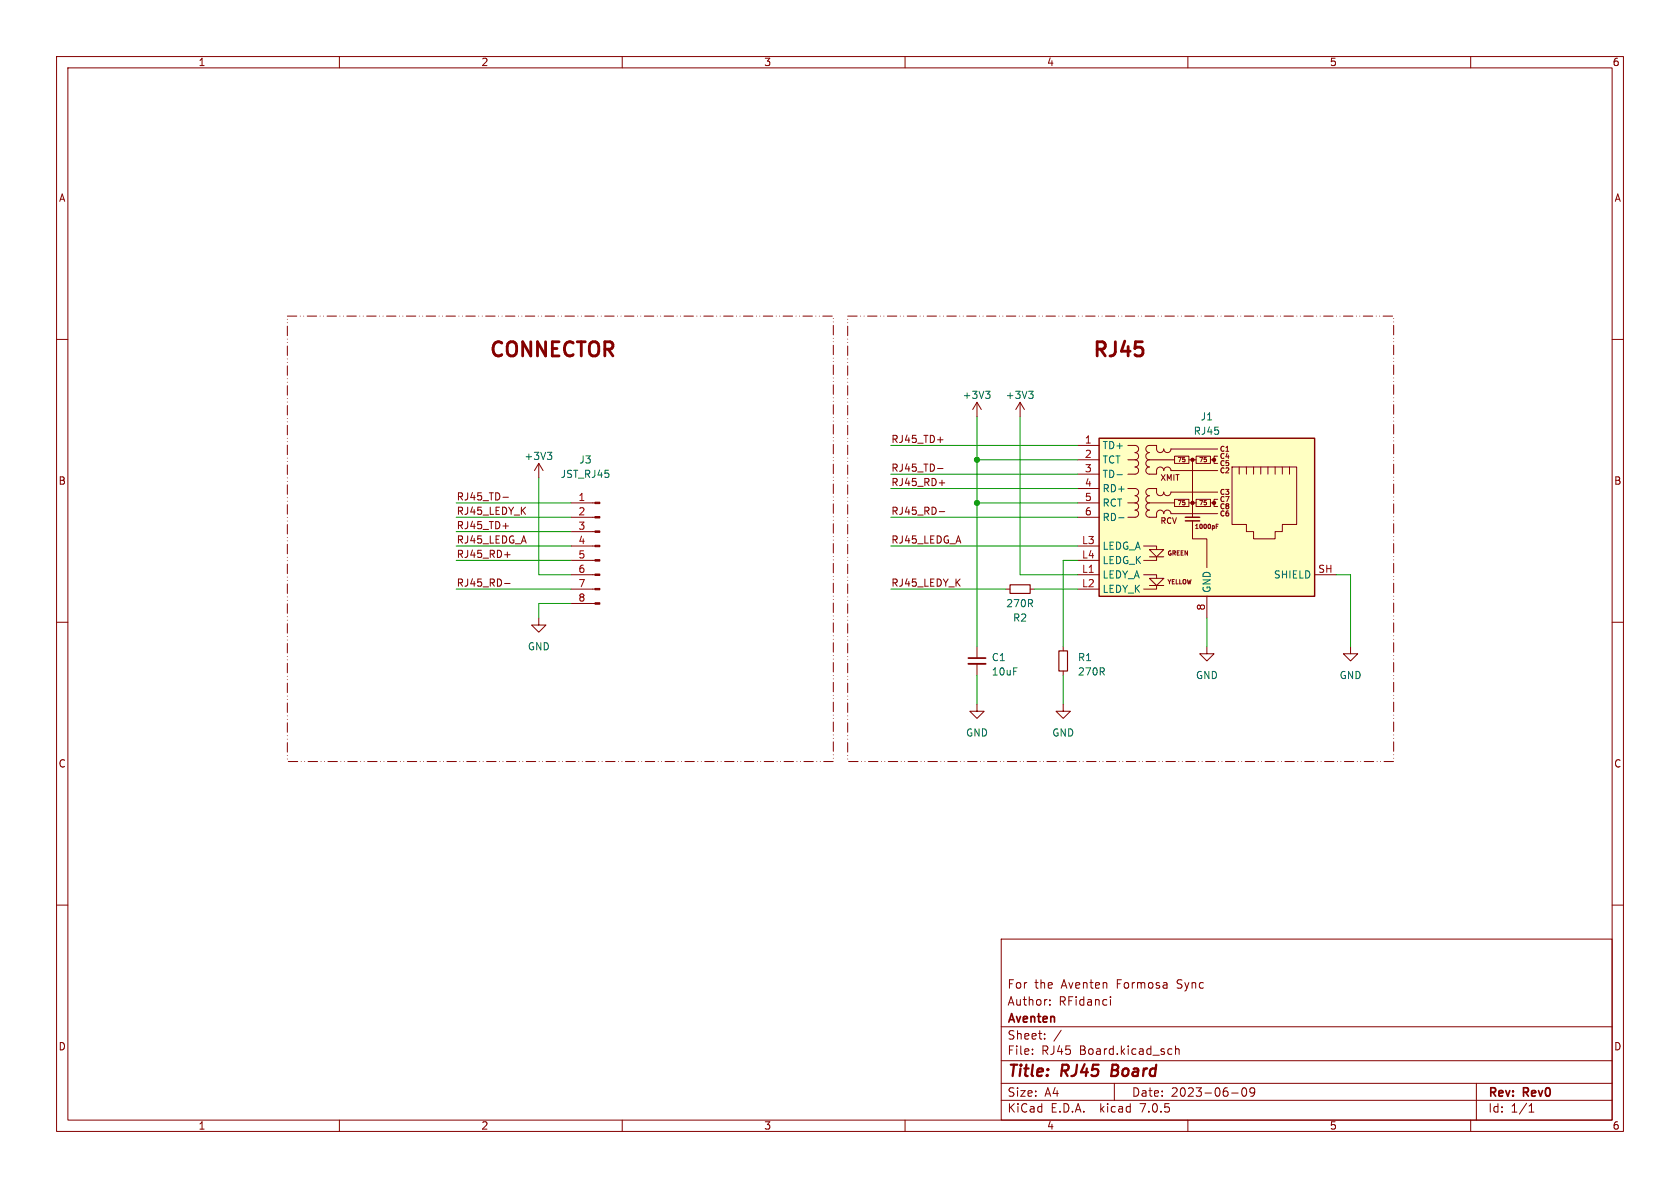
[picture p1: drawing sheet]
<svg xmlns="http://www.w3.org/2000/svg" width="297mm" height="210mm" viewBox="0 0 297 210" stroke-linecap="round" stroke-linejoin="round" font-family="sans-serif">
<g fill="none" stroke="#840000" stroke-width=".18">
<path d="M10 10h277v190h-277zM12 12h273v186h-273zM60 10v2M110 10v2M160 10v2M210 10v2M260 10v2M10 60h2M285 60h2M165.7 77.7h1M172.7 71.1l-.7 1.3M172.7 71.1v2.6"/>
<path d="M172.7 71.1l.8 1.3M180.3 71.1l-.7 1.3M180.3 71.1v2.6M180.3 71.1l.8 1.3M190.5 78.7h3.8M199.4 78.7h1.3a.64 .64 0 0 1 .6 .7 .64 .64 0 0 1-.6 .6 .64 .64 0 0 1 .6 .6 .64 .64 0 0 1-.6 .7M215.3 79.4h-8.3a.64 .64 0 0 1-.6 .6 .64 .64 0 0 1-.7-.6 .64 .64 0 0 1-.6 .6 .64 .64 0 0 1-.6-.6v-.7h-1.3a.64 .64 0 0 0-.6 .7 .64 .64 0 0 0 .6 .6 .64 .64 0 0 0-.6 .6 .64 .64 0 0 0 .6 .7M88.9 93h1M88.9 87.9h1M89.2 98.1h1M95.2 81.9l-.7 1.3M95.2 81.9v2.6"/>
<path d="M95.2 81.9l.8 1.3M101 99.1h4.2M101 96.5h4.2M101 94h4.2M101 91.4h4.2M101 88.9h4.2M165.7 82.8h1M166 90.4h1M166 85.4h1M190.5 99.1h3.8M190.5 96.5h3.8M190.5 91.4h3.8"/>
<path d="M190.5 88.9h3.8M190.5 81.3h3.8M190.5 86.4h3.8M190.5 83.8h3.8M199.4 86.4h1.3a.64 .64 0 0 1 .6 .6 .64 .64 0 0 1-.6 .6 .64 .64 0 0 1 .6 .7 .64 .64 0 0 1-.6 .6M199.4 88.9h1.3M199.4 81.3h1.3M200.7 88.9a.64 .64 0 0 1 .6 .6 .64 .64 0 0 1-.6 .7 .64 .64 0 0 1 .6 .6 .64 .64 0 0 1-.6 .6h-1.3M200.7 81.3a.64 .64 0 0 1 .6 .6 .64 .64 0 0 1-.6 .7 .64 .64 0 0 1 .6 .6 .64 .64 0 0 1-.6 .6h-1.3M202.2 96.5h2.3v.7M203.2 97.2h2.5l-1.2 1.2zM203.2 88.9a.64 .64 0 0 0-.6 .6 .64 .64 0 0 0 .6 .7 .64 .64 0 0 0-.6 .6 .64 .64 0 0 0 .6 .6h1.3v-.6a.64 .64 0 0 1 .6-.6 .64 .64 0 0 1 .6 .6 .64 .64 0 0 1 .7-.6 .64 .64 0 0 1 .6 .6h8.3"/>
<path d="M203.2 81.3a.64 .64 0 0 0-.6 .6 .64 .64 0 0 0 .6 .7 .64 .64 0 0 0-.6 .6 .64 .64 0 0 0 .6 .6h1.3v-.6a.64 .64 0 0 1 .6-.6 .64 .64 0 0 1 .6 .6 .64 .64 0 0 1 .7-.6 .64 .64 0 0 1 .6 .6h8.3M203.2 88.9h4.4M203.2 98.4h2.5M203.2 81.3h4.4M204.5 98.4v.7h-2.3M207.6 88.3h2.6v1.2h-2.6zM207.6 80.6h2.6v1.3h-2.6zM210.2 88.9h1.3M210.2 81.3h1.3M210.8 92.1v3.2h2.6v5M210.8 81.3v10.1M211.5 88.3h2.5v1.2h-2.5z"/>
<path d="M211.5 80.6h2.5v1.3h-2.5zM214 88.9h.6M214 81.3h.6M215 93h.3M215 92.7h.4M215.3 88.3h-.7v1.2h.7M215.3 80.6h-.7v1.3h.7M215.3 87h-8.3a.64 .64 0 0 1-.6 .6 .64 .64 0 0 1-.7-.6 .64 .64 0 0 1-.6 .6 .64 .64 0 0 1-.6-.6v-.6h-1.3a.64 .64 0 0 0-.6 .6 .64 .64 0 0 0 .6 .6 .64 .64 0 0 0-.6 .7 .64 .64 0 0 0 .6 .6M217.8 82.6h11.4v10.1h-2.5v1.3h-1.3v1.3h-3.8v-1.3h-1.3v-1.3h-2.5zM219.1 82.6v1.2M220.3 82.6v1.2M221.6 82.6v1.2"/>
<path d="M222.9 82.6v1.2M224.2 82.6v1.2M225.4 82.6v1.2M226.7 82.6v1.2M228 82.6v1.2M10 110h2M89.2 103.1h1M95.2 109.2v1.3h-1.2l1.2 1.3 1.3-1.3h-1.3M101 106.7h4.2M101 104.1h4.2M101 101.6h4.2M172.7 114.3v2"/>
<path d="M172.7 117.3v2.1M177.8 104.1h.8M182.1 104.1h.8M188 114.3v.8M188 118.6v.8M190.5 104.1h3.8M190.5 101.6h3.8M202.2 101.6h2.3v.6M203.2 102.2h2.5l-1.2 1.3zM203.2 103.5h2.5M204.5 103.5v.6h-2.3M213.4 114.3v1.3h1.2l-1.2 1.2-1.3-1.2h1.3"/>
<path d="M213.4 105.4v3.8M232.4 101.6h3.8M238.8 114.3v1.3h1.2l-1.2 1.2-1.3-1.2h1.3M285 110h2M172.7 124.5v1.2h1.3l-1.3 1.3-1.3-1.3h1.3M188 124.5v1.2h1.2l-1.2 1.3-1.3-1.3h1.3M10 160h2M285 160h2M177 166h108v32h-108zM185.6 177.6v.1M185.6 176.8v.1M196.3 176.2v.1"/>
<path d="M196.3 176.7v1M206.1 173.7l.2 .2v.8M206.3 174.6l-.1 .1M206.3 174.1h-.1M60 198v2M110 198v2M160 198v2M177 194.5h108M177 191.5h108M177 187.5h108M177 181.5h108M182.5 186.3v.1"/>
<path d="M182.5 185.5v.1M184.7 183.6v.1M184.7 182.8v.1M187.6 182.1l-1.3 2M197 191.5v3M206.7 185.4l.5 .1M207.2 186.3l-.5 .1M207.8 185.5l.2-.1 .4 .1 .1 .9M207.8 184.9v1.5M210 198v2M217.7 193.2h1.2M219.7 192.4l.2-.1a.81 .81 0 0 1 .6 .6 .81 .81 0 0 1-.3 .8l-.2 .1a.81 .81 0 0 1-.3-1.4z"/>
<path d="M221.8 192.9l-.3 .3h-.3l-.2-.3 .1-.5 .4-.1 .2 .1a.99 .99 0 0 1-.3 1.4h-.3M260 198v2M261 191.5v6.5M270.3 196.6h.9M270.3 195.5l.4-.4v1.5"/>
</g>
<g fill="#840000" stroke="#840000" stroke-width=".18">
<path d="M105.2 106.6h.8v.2h-.8z"/>
<path d="M105.2 104h.8v.3h-.8z"/>
<path d="M105.2 101.5h.8v.2h-.8z"/>
<path d="M105.2 98.9h.8v.3h-.8z"/>
<path d="M105.2 96.4h.8v.2h-.8z"/>
<path d="M105.2 93.9h.8v.2h-.8z"/>
<path d="M105.2 91.3h.8v.3h-.8z"/>
<path d="M105.2 88.8h.8v.2h-.8z"/>
</g>
<path d="M96.8 80h.7l-.4 .4M174.2 69.2h.8l-.4 .4M174.8 69.6l.2 .3v.3l-.2 .2M181.9 69.2h.7l-.4 .4M182.4 69.6l.2 .3v.3l-.2 .2M97.3 80.4l.2 .3v.3l-.2 .2M197.5 83.9h.9M197.8 91.5h.9" fill="none" stroke="#006464" stroke-width=".18"/>
<path d="M178.6 103.4h3.5v1.5h-3.5zM187.2 115.1h1.5v3.5h-1.5z" fill="none" stroke="#840000" stroke-width=".2"/>
<path d="M171.2 117.3h3" fill="none" stroke="#840000" stroke-width=".33"/>
<path d="M171.2 116.3h3" fill="none" stroke="#840000" stroke-width=".3"/>
<path d="M194.3 77.5h38.1v27.9h-38.1z" fill="#ffffc2" stroke="#ffffc2" stroke-width=".18"/>
<g fill="#840000" stroke="#840000" stroke-width=".25">
<circle cx="210.8" cy="88.9" r=".25"/>
<circle cx="210.8" cy="81.3" r=".25"/>
<circle cx="214.6" cy="88.9" r=".25"/>
<circle cx="214.6" cy="81.3" r=".25"/>
</g>
<path d="M194.3 77.5h38.1v27.9h-38.1zM209.5 92.1h2.6M209.5 91.4h2.6" fill="none" stroke="#840000" stroke-width=".25"/>
<path d="M50.8 55.9h96.5v78.7h-96.5v-78.7M149.9 55.9h96.5v78.7h-96.5v-78.7" fill="none" stroke="#840000" stroke-width=".18" stroke-dasharray="1.7 .6 0 .6 0 .6"/>
<g fill="none" stroke="#009600" stroke-width=".18">
<path d="M157.5 78.7h33M172.7 73.7v40.6M180.3 73.7v27.9h10.2M80.6 96.5h20.4M80.6 99.1h20.4M80.6 91.4h20.4M80.6 94h20.4M80.6 88.9h20.4M95.2 84.5v17.1h5.8M157.5 96.5h33M157.5 91.4h33M157.5 86.4h33"/>
<path d="M157.5 83.8h33M172.7 81.3h17.8M172.7 88.9h17.8M190.5 99.1h-2.5v15.2M80.6 104.1h20.4M101 106.7h-5.8v2.5M157.5 104.1h20.3M172.7 119.4v5.1M182.9 104.1h7.6M188 119.4v5.1M213.4 109.2v5.1M236.2 101.6h2.6v12.7"/>
</g>
<g fill="#009600" stroke="#009600" stroke-width=".18">
<circle cx="172.7" cy="88.9" r=".46"/>
<circle cx="172.7" cy="81.3" r=".46"/>
</g>
<g font-size="3.5" fill="#840000">
<text x="86.4" y="63.3">CONNECTOR</text>
<text x="193" y="63.3">RJ45</text>
</g>
<g font-size="2.8" fill="#840000">
<text x="178" y="190.8">Title:</text>
<text x="187.5" y="190.8">RJ45</text>
<text x="196.9" y="190.8">Board</text>
</g>
<g font-size="2.1" fill="#840000">
<text x="178" y="177.9">Author:</text>
<text x="178" y="174.9">For</text>
<text x="182.8" y="174.9">the</text>
<text x="187.1" y="177.9">RFidanci</text>
<text x="187.5" y="174.9">Aventen</text>
<text x="197.3" y="174.9">Formosa</text>
<text x="208" y="174.9">Sync</text>
<text x="178" y="183.9">Sheet:</text>
<text x="178" y="181.1">Aventen</text>
<text x="178" y="186.6">File:</text>
<text x="184" y="186.6">RJ45</text>
<text x="190.7" y="186.6">Board.kicad_sch</text>
<text x="178" y="196.8">KiCad</text>
<text x="178" y="194">Size:</text>
<text x="184.6" y="194">A4</text>
<text x="185.7" y="196.8">E.D.A.</text>
<text x="194.4" y="196.8">kicad</text>
<text x="200" y="194">Date:</text>
<text x="201.5" y="196.8">7.0.5</text>
<text x="206.9" y="194">2023-06-09</text>
<text x="263" y="194.2">Rev:</text>
<text x="263" y="196.8">Id:</text>
<text x="267" y="196.8">1/1</text>
<text x="269.2" y="194.2">Rev0</text>
</g>
<g font-size="1.8" fill="#840000">
<text x="35" y="11.8">1</text>
<text x="85" y="11.8">2</text>
<text x="135" y="11.8">3</text>
<text x="185" y="11.8">4</text>
<text x="235" y="11.8">5</text>
<text x="285" y="11.8">6</text>
<text x="10.4" y="35.8">A</text>
<text x="285.4" y="35.8">A</text>
<text x="157.5" y="83.5">RJ45_TD-</text>
<text x="157.5" y="78.4">RJ45_TD+</text>
<text x="10.3" y="85.8">B</text>
<text x="80.6" y="88.6">RJ45_TD-</text>
<text x="157.5" y="86">RJ45_RD+</text>
<text x="285.3" y="85.8">B</text>
<text x="80.6" y="93.6">RJ45_TD+</text>
<text x="80.6" y="91.1">RJ45_LEDY_K</text>
<text x="157.5" y="91.1">RJ45_RD-</text>
<text x="80.6" y="96.2">RJ45_LEDG_A</text>
<text x="80.6" y="98.7">RJ45_RD+</text>
<text x="157.5" y="96.2">RJ45_LEDG_A</text>
<text x="80.6" y="103.8">RJ45_RD-</text>
<text x="157.5" y="103.8">RJ45_LEDY_K</text>
<text x="10.3" y="135.8">C</text>
<text x="285.3" y="135.8">C</text>
<text x="10.3" y="185.8">D</text>
<text x="285.3" y="185.8">D</text>
<text x="35" y="199.8">1</text>
<text x="85" y="199.8">2</text>
<text x="135" y="199.8">3</text>
<text x="185" y="199.8">4</text>
<text x="235" y="199.8">5</text>
<text x="285" y="199.8">6</text>
</g>
<g font-size="1.8" fill="#006464">
<text x="170.1" y="70.7">+3V3</text>
<text x="177.7" y="70.7">+3V3</text>
<text x="211" y="77">RJ45</text>
<text x="212.2" y="74.5">J1</text>
<text x="92.6" y="81.5">+3V3</text>
<text x="102.4" y="82.1">J3</text>
<text x="194.8" y="79.6">TD+</text>
<text x="194.8" y="82.1">TCT</text>
<text x="99.1" y="84.6">JST_RJ45</text>
<text x="194.8" y="84.6">TD-</text>
<text x="194.8" y="87.2">RD+</text>
<text x="194.8" y="89.7">RCT</text>
<text x="194.8" y="92.3">RD-</text>
<text x="194.8" y="97.3">LEDG_A</text>
<text x="194.8" y="99.9">LEDG_K</text>
<text x="177.8" y="107.5">270R</text>
<text x="194.8" y="102.4">LEDY_A</text>
<text x="194.8" y="105">LEDY_K</text>
<text x="214.2" y="104.9" transform="rotate(-90 214.2 104.9)">GND</text>
<text x="225.2" y="102.4">SHIELD</text>
<text x="179" y="110">R2</text>
<text x="93.3" y="115.1">GND</text>
<text x="175.3" y="117">C1</text>
<text x="175.3" y="119.6">10uF</text>
<text x="190.5" y="117">R1</text>
<text x="190.5" y="119.6">270R</text>
<text x="211.4" y="120.2">GND</text>
<text x="236.8" y="120.2">GND</text>
<text x="170.7" y="130.4">GND</text>
<text x="186" y="130.4">GND</text>
</g>
<g font-size="1.8" fill="#a90000">
<text x="191.7" y="78.5">1</text>
<text x="191.7" y="81">2</text>
<text x="191.7" y="83.6">3</text>
<text x="102.2" y="88.6">1</text>
<text x="191.7" y="86.1">4</text>
<text x="191.7" y="88.6">5</text>
<text x="102.2" y="91.2">2</text>
<text x="102.2" y="93.7">3</text>
<text x="191.7" y="91.2">6</text>
<text x="102.2" y="96.3">4</text>
<text x="102.2" y="98.8">5</text>
<text x="102.2" y="101.3">6</text>
<text x="191.2" y="101.3">L1</text>
<text x="191.2" y="96.3">L3</text>
<text x="191.2" y="98.8">L4</text>
<text x="233" y="101.3">SH</text>
<text x="102.2" y="103.9">7</text>
<text x="102.2" y="106.4">8</text>
<text x="191.2" y="103.9">L2</text>
<text x="213.1" y="108" transform="rotate(-90 213.1 108)">8</text>
</g>
<g font-size="1.4" fill="#840000">
<text x="205.1" y="85.2">XMIT</text>
<text x="205.1" y="92.8">RCV</text>
</g>
<g font-size="1.2" fill="#840000">
<text x="215.6" y="80">C1</text>
<text x="215.6" y="83.8">C2</text>
<text x="215.6" y="81.3">C4</text>
<text x="215.6" y="82.6">C5</text>
<text x="215.6" y="87.6">C3</text>
<text x="215.6" y="88.9">C7</text>
<text x="215.6" y="91.4">C6</text>
<text x="215.6" y="90.2">C8</text>
</g>
<g font-size="1.1" fill="#840000">
<text x="208.1" y="81.9">75</text>
<text x="211.9" y="81.9">75</text>
<text x="208.1" y="89.5">75</text>
<text x="211.9" y="89.5">75</text>
<text x="211.1" y="93.7">1000pF</text>
<text x="206.3" y="98.4">GREEN</text>
<text x="206.3" y="103.4">YELLOW</text>
</g>
</svg>
